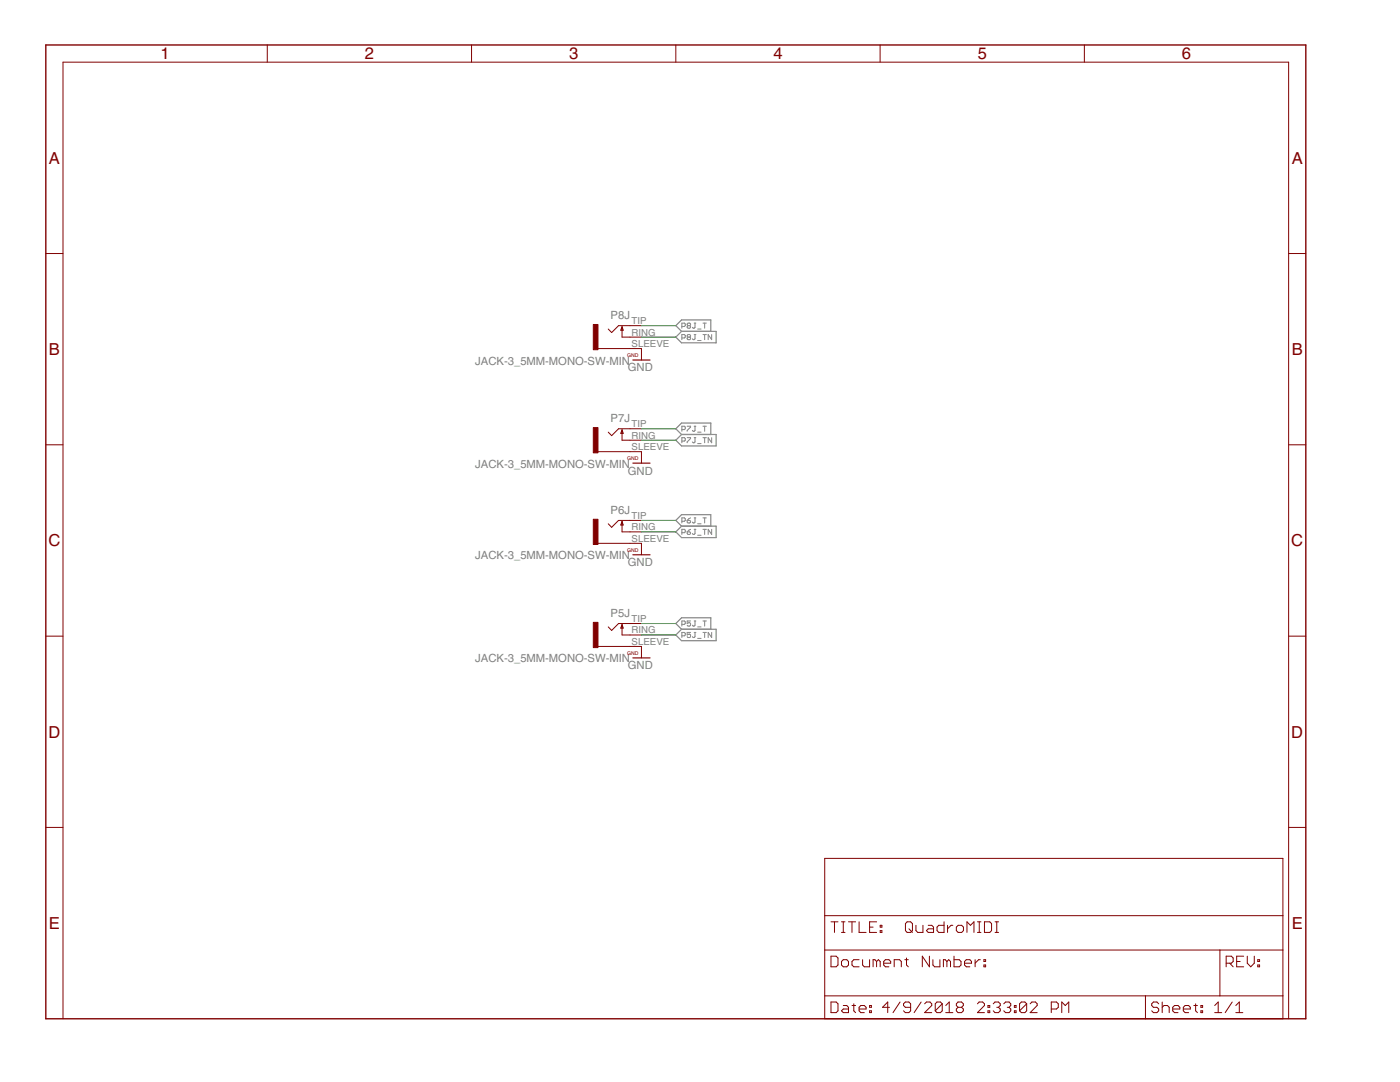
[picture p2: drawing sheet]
<svg xmlns="http://www.w3.org/2000/svg" width="279mm" height="216mm" viewBox="0 0 279 216" stroke-linecap="round" stroke-linejoin="round" font-family="sans-serif">
<path d="M134.9 67.3l1.1-1.2h6.9v2.3h-6.9zM136 66.1l-1.1-1.1 1.1-1.2h5.9v2.3M134.9 87.8l1.1-1.1h6.9v2.3h-6.9zM136 86.7l-1.1-1.1 1.1-1.2h5.9v2.3M136 105l-1.1-1.2 1.1-1.1h5.9v2.3M136 105h6.9v2.3h-6.9l-1.1-1.2zM136 125.6l-1.1-1.2 1.1-1.1h5.9v2.3M136 125.6h6.9v2.2h-6.9l-1.1-1.1z" fill="none" stroke="#808080" stroke-width=".23"/>
<g fill="none" stroke="#808080" stroke-width=".2">
<path d="M136.1 65.2h.5l.2-.2v-.4l-.2-.1h-.5v1M136.1 67.4h.5l.2-.1v-.4l-.2-.1h-.5v1M137.3 65l-.2-.2 .2-.3h.3l.2 .1-.2 .4M137.3 65l-.2 .2 .2 .3h.3l.2-.2-.2-.3M137.3 67.3l-.2-.2 .2-.3h.3l.2 .1-.2 .4M137.3 67.3l-.2 .1 .2 .4h.3l.2-.2-.2-.3M137.3 65h.3M137.3 67.3h.3M138.5 64.5h.4M138.5 66.8h.4M138.7 64.5v.8l-.2 .2-.3-.2M138.7 66.8v.8l-.2 .2-.3-.2"/>
<path d="M139.2 65.7h.7M139.2 67.9h.7M140.3 64.5h.7M140.3 66.8h.7M140.6 64.5v1M140.6 66.8v1M142 66.8v1l-.7-1v1M136.1 85.7h.5l.2-.1v-.4l-.2-.2h-.5v1.1M136.1 88h.5l.2-.2v-.3l-.2-.2h-.5v1M137.1 85h.7l-.7 1.1M137.1 87.3h.7l-.7 1M138.5 85h.4"/>
<path d="M138.5 87.3h.4M138.7 85v.9l-.2 .2-.3-.2M138.7 87.3v.9l-.2 .1-.3-.1M139.2 86.2h.7M139.2 88.5h.7M140.3 85h.7M140.3 87.3h.7M140.6 85v1.1M140.6 87.3v1M142 87.3v1l-.7-1v1M136.1 104h.5l.2-.2v-.3l-.2-.2h-.5v1.1M136.1 106.3h.5l.2-.2v-.3l-.2-.2h-.5v1"/>
<path d="M137.1 103.8h.5l.2 .4-.2 .2h-.3l-.2-.2zM137.1 106.1h.5l.2 .4-.2 .1h-.3l-.2-.1zM137.8 103.3l-.7 .5M137.8 105.6l-.7 .5M138.5 103.3h.4M138.5 105.6h.4M138.7 103.3v.9l-.2 .2-.3-.2M138.7 105.6v.9l-.2 .1-.3-.1M139.2 104.5h.7M139.2 106.8h.7M140.3 103.3h.7M140.3 105.6h.7"/>
<path d="M140.6 103.3v1.1M140.6 105.6v1M142 105.6v1l-.7-1v1M136.1 124.6h.5l.2-.2v-.3l-.2-.2h-.5v1M136.1 126.9h.5l.2-.2v-.3l-.2-.2h-.5v1M137.8 123.9h-.7v.5l.5-.2 .2 .2v.4l-.2 .1h-.3l-.2-.1M137.8 126.2h-.7v.5l.4-.2 .3 .2v.3l-.2 .2h-.3l-.2-.2M138.5 123.9h.4M138.5 126.2h.4M138.7 123.9v.9l-.2 .1-.3-.1M138.7 126.2v.8l-.2 .2-.3-.2M139.2 125.1h.7"/>
<path d="M139.2 127.4h.7M140.3 123.9h.7M140.3 126.2h.7M140.6 123.9v1M140.6 126.2v1M142 126.2v1l-.7-1v1"/>
</g>
<g fill="none" stroke="#800000" stroke-width=".2">
<path d="M53.3 9v3.4M94.1 9v3.4M134.9 9v3.4M175.6 9v3.4M216.4 9v3.4M9.1 50.6h3.5M257.2 50.6h3.4M119.3 69.6h8.7v2.2M124.1 65.2v2.1h3.9M128 65h-4.6l-1.3 1.4-.7-.7M9.1 88.8h3.5M119.3 90.1h8.7v2.3"/>
<path d="M124.1 85.8v2h3.9M128 85.6h-4.6l-1.3 1.3-.7-.7M257.2 88.8h3.4M119.3 108.4h8.7v2.3M124.1 104.1v2h3.9M128 103.8h-4.6l-1.3 1.4-.7-.7M9.1 126.9h3.5M119.3 129h8.7v2.3M124.1 124.7v2h3.9M128 124.4h-4.6l-1.3 1.4-.7-.7M257.2 126.9h3.4M9.1 165.1h3.5"/>
<path d="M164.6 171.3h91.4v32h-91.4zM257.2 165.1h3.4M164.6 189.6h91.4M164.6 198.7h91.4M164.6 182.7h91.4M165.8 190.8h1.1l.3 .4v1.4l-.3 .3h-1.1zM165.8 199.9h1.1l.3 .4v1.4l-.3 .4h-1.1zM165.8 183.9h1.4M166.5 183.9v2.2M167.9 191.9l.4-.4h.7l.3 .4v.7l-.3 .3h-.7l-.4-.3zM167.9 183.9h.7M167.9 186.1h.7"/>
<path d="M168.3 183.9v2.2M169.3 183.9h1.5M170 183.9v2.2M171.4 183.9v2.2h1.4M171.4 191.5h-1l-.4 .4v.7l.4 .3h1M172.1 191.5v1.1l.4 .3h1v-1.4M173.5 185h.7M174.9 183.9h-1.4v2.2h1.4M174.9 191.9l-.3-.4h-.4v1.4M174.9 191.9l.4-.4 .4 .4v1M174.9 191.9v1M175.7 185.7h.3v.4h-.3z"/>
<path d="M175.7 184.6h.3v.4h-.3zM176.4 192.2h1.4v-.3l-.4-.4h-.7l-.3 .4v.7l.3 .3h.7M178.5 192.9v-1.4h1l.4 .4v1M179.6 199.9l-1.4 2.2M180.6 191.5h.7M180.9 191.2v1.4l.4 .3M181 183.9h.7l.4 .4v1.4l-.4 .4h-.7l-.3-.4v-1.4zM181.4 185.3l.7 .8M182.8 184.6v1.1l.4 .4h1v-1.5M183.8 199.9l-1.4 2.2M185.3 184.6h.6l.4 .4v1.1h-1l-.4-.4 .4-.4h1M185.5 190.8v2.1l-1.4-2.1v2.1"/>
<path d="M186.2 191.5v1.1l.3 .3h1.1v-1.4M188.4 183.9v2.2h-1.1l-.3-.4v-.7l.3-.4h1.1M189 191.9l-.4-.4h-.3v1.4M189 191.9v1M189 191.9l.3-.4 .4 .4v1M189.1 184.6v1.5M190.2 184.6h-.4l-.7 .7M190.4 190.8v2.1h1l.4-.3v-.7l-.4-.4h-1M191.2 184.6h.7l.4 .4v.7l-.4 .4h-.7l-.3-.4v-.7zM192.5 192.2h1.4v-.3l-.4-.4h-.7l-.3 .4v.7l.3 .3h.7M193 186.1v-2.2l.7 .7 .7-.7v2.2M194.6 191.5v1.4"/>
<path d="M195.1 183.9h.7M195.1 186.1h.7M195.4 183.9v2.2M195.6 191.5h-.3l-.7 .7M196.4 192.6h.3v.3h-.3zM196.4 191.5h.3v.4h-.3zM196.5 183.9h1l.4 .4v1.4l-.4 .4h-1zM198.6 183.9h.7M198.6 186.1h.7M198.9 183.9v2.2M228.6 198.7v4.6M231.9 199.9v2.2"/>
<path d="M243.5 189.6v9.1M244.7 192.2h1l.4-.3v-.7l-.4-.4h-1v2.1M245.4 192.2l.7 .7M245.9 199.9l-1.4 2.2M246.8 191.9h.7M248.2 190.8h-1.4v2.1h1.4M248.9 190.8v1.4l.7 .7 .7-.7v-1.4M251 192.6h.4v.3h-.4zM251 191.5h.4v.4h-.4zM12.6 203.3v-190.9h244.6v190.9M168.3 200.6h.7l.3 .4v1.1h-1l-.4-.4 .4-.4h1M170 200.6h.8"/>
<path d="M170.4 200.3v1.4l.4 .4M171.4 201.3h1.4v-.3l-.3-.4h-.7l-.4 .4v.7l.4 .4h.7M173.5 201.7h.4v.4h-.4zM173.5 200.6h.4v.4h-.4zM177.5 201h-1.4l1.1-1.1v2.2M181.7 201h-1l-.4-.4v-.3l.4-.4h.7l.3 .4v1.4l-.3 .4h-.7l-.4-.4M184.5 200.3l.4-.4h.7l.3 .4v.3l-1.4 1.5h1.4M188 200.3v1.4l-.3 .4h-.7l-.4-.4M188 200.3l-.3-.4h-.7l-.4 .4v1.4M188 200.3l-1.4 1.4M188.7 202.1h1.5M188.7 200.6l.7-.7v2.2"/>
<path d="M191.2 201l-.3 .3v.4l.3 .4h.7l.4-.4v-.4l-.4-.3M191.2 201l-.3-.4v-.3l.3-.4h.7l.4 .4v.3l-.4 .4M191.2 201h.7M195.1 200.3l.3-.4h.7l.4 .4v.3l-1.4 1.5h1.4M197.2 201.7h.3v.4h-.3zM197.2 200.6h.3v.4h-.3zM198.2 200.3l.4-.4h.7l.3 .4v.3l-.3 .4M198.9 201h.4M199.3 201l.3 .3v.4l-.3 .4h-.7l-.4-.4M200.3 200.3l.4-.4h.7l.3 .4v.3l-.3 .4M201 201h.4M201.4 201l.3 .3v.4l-.3 .4h-.7l-.4-.4"/>
<path d="M202.4 201.7h.4v.4h-.4zM202.4 200.6h.4v.4h-.4zM204.9 200.3v1.4l-.4 .4h-.7l-.3-.4M204.9 200.3l-.4-.4h-.7l-.3 .4v1.4M204.9 200.3l-1.4 1.4M205.6 200.3l.3-.4h.8l.3 .4v.3l-1.4 1.5h1.4M209.8 201.3h1l.4-.3v-.7l-.4-.4h-1v2.2M211.9 202.1v-2.2l.7 .7 .7-.7v2.2M231.2 200.3l-.3-.4h-.7l-.4 .4v.3l.4 .4h.7l.3 .3v.4l-.3 .4h-.7l-.4-.4M231.9 201l.4-.4h.7l.3 .4v1.1M234 201.3h1.5v-.3l-.4-.4h-.7l-.4 .4v.7l.4 .4h.7M236.2 201.3h1.4v-.3l-.4-.4h-.7l-.3 .4v.7l.3 .4h.7"/>
<path d="M238.3 200.6h.7M238.6 200.3v1.4l.4 .4M239.7 201.7h.3v.4h-.3zM239.7 200.6h.3v.4h-.3zM242.4 202.1h1.4M242.4 200.6l.7-.7v2.2M246.6 202.1h1.4M246.6 200.6l.7-.7v2.2"/>
</g>
<path d="M124.1 65.2l.3 .7h-.5zM126.3 71.8h3.4M124.1 85.8l.3 .7h-.5zM126.3 92.4h3.4M124.1 104.1l.3 .7h-.5zM126.3 110.7h3.4M124.1 124.7l.3 .6h-.5zM126.3 131.3h3.4" fill="none" stroke="#800000" stroke-width=".23"/>
<g fill="#800000" stroke="#800000" stroke-width=".2">
<path d="M118.4 124.2h.9v5h-.9z"/>
<path d="M118.4 103.6h.9v5h-.9z"/>
<path d="M118.4 85.3h.9v5.1h-.9z"/>
<path d="M118.4 64.7h.9v5.1h-.9z"/>
</g>
<path d="M9.1 9h251.5v194.3h-251.5z" fill="none" stroke="#800000" stroke-width=".28"/>
<path d="M128 65h6.9M128 67.3h6.9M128 85.6h6.9M128 87.8h6.9M128 103.8h6.9M128 106.1h6.9M128 124.4h6.9M128 126.7h6.9" fill="none" stroke="#008000" stroke-width=".2"/>
<g font-size="3.8" fill="#800000">
<text x="32" y="11.9">1</text>
<text x="72.8" y="11.9">2</text>
<text x="113.6" y="11.9">3</text>
<text x="154.4" y="11.9">4</text>
<text x="195.1" y="11.9">5</text>
<text x="235.9" y="11.9">6</text>
<text x="9.8" y="32.7">A</text>
<text x="257.8" y="32.7">A</text>
<text x="9.8" y="70.8">B</text>
<text x="257.8" y="70.8">B</text>
<text x="9.7" y="109">C</text>
<text x="257.7" y="109">C</text>
<text x="9.7" y="147.2">D</text>
<text x="257.7" y="147.2">D</text>
<text x="9.8" y="185.4">E</text>
<text x="257.8" y="185.4">E</text>
</g>
<g font-size="2.6" fill="#808080">
<text x="121.9" y="63.6">P8J</text>
<text x="94.9" y="72.8">JACK-3_5MM-MONO-SW-MIN</text>
<text x="125.3" y="74.1">GND</text>
<text x="121.9" y="84.2">P7J</text>
<text x="94.9" y="93.3">JACK-3_5MM-MONO-SW-MIN</text>
<text x="125.3" y="94.7">GND</text>
<text x="121.9" y="102.5">P6J</text>
<text x="94.9" y="111.6">JACK-3_5MM-MONO-SW-MIN</text>
<text x="125.3" y="113">GND</text>
<text x="121.9" y="123">P5J</text>
<text x="94.9" y="132.2">JACK-3_5MM-MONO-SW-MIN</text>
<text x="125.3" y="133.6">GND</text>
</g>
<g font-size="2.2" fill="#808080">
<text x="126.1" y="64.7">TIP</text>
<text x="126.1" y="69.2">SLEEVE</text>
<text x="126.1" y="66.9">RING</text>
<text x="126.1" y="89.8">SLEEVE</text>
<text x="126.1" y="85.2">TIP</text>
<text x="126.1" y="87.5">RING</text>
<text x="126.1" y="103.5">TIP</text>
<text x="126.1" y="105.8">RING</text>
<text x="126.1" y="108.1">SLEEVE</text>
<text x="126.1" y="124.1">TIP</text>
<text x="126.1" y="128.7">SLEEVE</text>
<text x="126.1" y="126.4">RING</text>
</g>
<g font-size="1.2" fill="#800000">
<text x="125.2" y="71.3">GND</text>
<text x="125.2" y="91.8">GND</text>
<text x="125.2" y="110.1">GND</text>
<text x="125.2" y="130.7">GND</text>
</g>
</svg>
